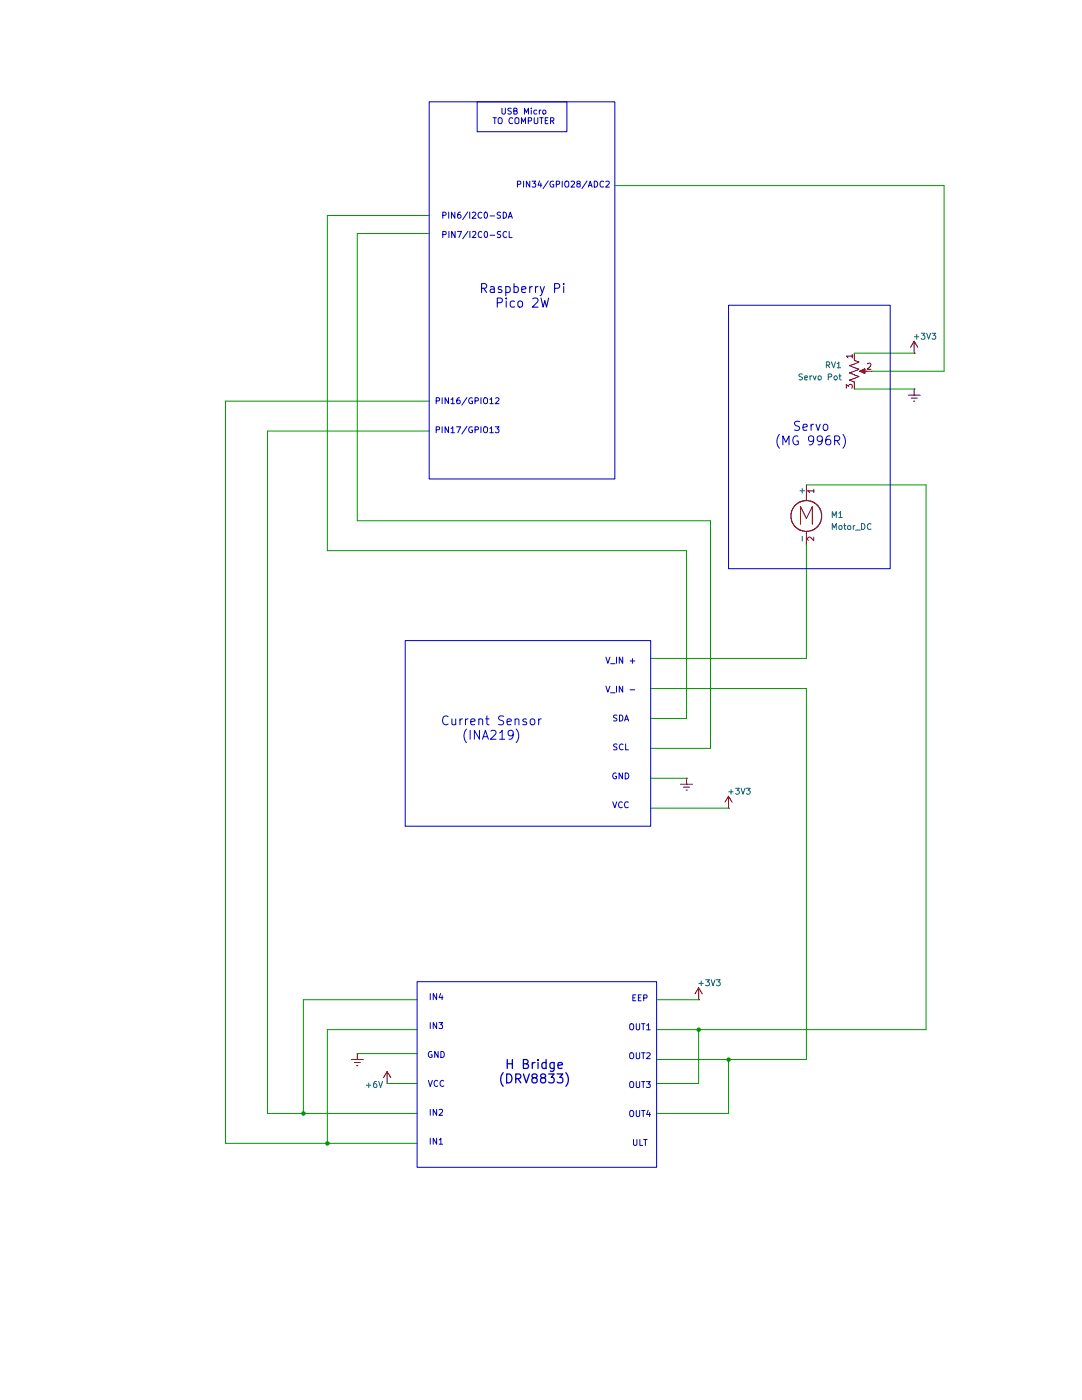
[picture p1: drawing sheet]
(kicad_sch
 (version 20260306)
 (generator "eeschema")
 (generator_version "10.0")
 (paper "A4" portrait)
 (title_block
  (title "HW16_CurrentControl")
  (date "2026-06-09"))
 (lib_symbols
  (symbol "Device:R_Potentiometer_US"
   (pin_names
    (offset 1.016) (hide yes)) (exclude_from_sim no) (in_bom yes) (on_board yes)
   (in_pos_files yes)
   (duplicate_pin_numbers_are_jumpers no)
   (property "Reference" "RV" (at -4.445 0 90) (show_name no) (do_not_autoplace no) (effects (font (size 1.27 1.27))))
   (property "Value" "R_Potentiometer_US" (at -2.54 0 90) (show_name no) (do_not_autoplace no) (effects (font (size 1.27 1.27))))
   (property "Footprint" "" (at 0 0 0) (show_name no) (do_not_autoplace no) (hide yes) (effects (font (size 1.27 1.27))))
   (property "Datasheet" "" (at 0 0 0) (show_name no) (do_not_autoplace no) (hide yes) (effects (font (size 1.27 1.27))))
   (property "Description" "Potentiometer, US symbol" (at 0 0 0) (show_name no) (do_not_autoplace no) (hide yes) (effects (font (size 1.27 1.27))))
   (property "Sim.Device" "R" (at 0 0 0) (show_name no) (do_not_autoplace no) (hide yes) (effects (font (size 1.27 1.27))))
   (property "Sim.Type" "POT" (at 0 0 0) (show_name no) (do_not_autoplace no) (hide yes) (effects (font (size 1.27 1.27))))
   (property "Sim.Pins" "1=r0 2=wiper 3=r1" (at 0 0 0) (show_name no) (do_not_autoplace no) (hide yes) (effects (font (size 1.27 1.27))))
   (symbol "R_Potentiometer_US_0_1"
    (polyline (pts (xy 0 2.54) (xy 0 2.286)) (stroke (width 0) (type default)) (fill (type none)))
    (polyline (pts (xy 0 2.286) (xy 1.016 1.905) (xy 0 1.524) (xy -1.016 1.143) (xy 0 0.762)) (stroke (width 0) (type default)) (fill (type none)))
    (polyline (pts (xy 0 0.762) (xy 1.016 0.381) (xy 0 0) (xy -1.016 -0.381) (xy 0 -0.762)) (stroke (width 0) (type default)) (fill (type none)))
    (polyline (pts (xy 0 -0.762) (xy 1.016 -1.143) (xy 0 -1.524) (xy -1.016 -1.905) (xy 0 -2.286)) (stroke (width 0) (type default)) (fill (type none)))
    (polyline (pts (xy 0 -2.286) (xy 0 -2.54)) (stroke (width 0) (type default)) (fill (type none)))
    (polyline (pts (xy 1.143 0) (xy 2.286 0.508) (xy 2.286 -0.508) (xy 1.143 0)) (stroke (width 0) (type default)) (fill (type outline)))
    (polyline (pts (xy 2.54 0) (xy 1.524 0)) (stroke (width 0) (type default)) (fill (type none))))
   (symbol "R_Potentiometer_US_1_1"
    (pin passive line (at 0 3.81 270) (length 1.27) (name "1" (effects (font (size 1.27 1.27)))) (number "1" (effects (font (size 1.27 1.27)))))
    (pin passive line (at 3.81 0 180) (length 1.27) (name "2" (effects (font (size 1.27 1.27)))) (number "2" (effects (font (size 1.27 1.27)))))
    (pin passive line (at 0 -3.81 90) (length 1.27) (name "3" (effects (font (size 1.27 1.27)))) (number "3" (effects (font (size 1.27 1.27))))))
   (embedded_fonts no))
  (symbol "Motor:Motor_DC"
   (pin_names
    (offset 0)) (exclude_from_sim no) (in_bom yes) (on_board yes)
   (in_pos_files yes)
   (duplicate_pin_numbers_are_jumpers no)
   (property "Reference" "M" (at 2.54 2.54 0) (show_name no) (do_not_autoplace no) (effects (font (size 1.27 1.27)) (justify left)))
   (property "Value" "Motor_DC" (at 2.54 -5.08 0) (show_name no) (do_not_autoplace no) (effects (font (size 1.27 1.27)) (justify left top)))
   (property "Footprint" "" (at 0 -2.286 0) (show_name no) (do_not_autoplace no) (hide yes) (effects (font (size 1.27 1.27))))
   (property "Datasheet" "" (at 0 -2.286 0) (show_name no) (do_not_autoplace no) (hide yes) (effects (font (size 1.27 1.27))))
   (property "Description" "DC Motor" (at 0 0 0) (show_name no) (do_not_autoplace no) (hide yes) (effects (font (size 1.27 1.27))))
   (symbol "Motor_DC_0_0"
    (polyline (pts (xy -1.27 -3.302) (xy -1.27 0.508) (xy 0 -2.032) (xy 1.27 0.508) (xy 1.27 -3.302)) (stroke (width 0) (type default)) (fill (type none))))
   (symbol "Motor_DC_0_1"
    (polyline (pts (xy 0 2.032) (xy 0 2.54)) (stroke (width 0) (type default)) (fill (type none)))
    (polyline (pts (xy 0 1.7272) (xy 0 2.0828)) (stroke (width 0) (type default)) (fill (type none)))
    (circle (center 0 -1.524) (radius 3.2512) (stroke (width 0.254) (type default)) (fill (type none)))
    (polyline (pts (xy 0 -4.7752) (xy 0 -5.1816)) (stroke (width 0) (type default)) (fill (type none)))
    (polyline (pts (xy 0 -7.62) (xy 0 -7.112)) (stroke (width 0) (type default)) (fill (type none))))
   (symbol "Motor_DC_1_1"
    (pin passive line (at 0 5.08 270) (length 2.54) (name "+" (effects (font (size 1.27 1.27)))) (number "1" (effects (font (size 1.27 1.27)))))
    (pin passive line (at 0 -7.62 90) (length 2.54) (name "-" (effects (font (size 1.27 1.27)))) (number "2" (effects (font (size 1.27 1.27))))))
   (embedded_fonts no))
  (symbol "power:+3V3"
   (power global)
   (pin_numbers (hide yes))
   (pin_names
    (offset 0) (hide yes)) (exclude_from_sim no) (in_bom yes) (on_board yes)
   (in_pos_files yes)
   (duplicate_pin_numbers_are_jumpers no)
   (property "Reference" "#PWR" (at 0 -3.81 0) (show_name no) (do_not_autoplace no) (hide yes) (effects (font (size 1.27 1.27))))
   (property "Value" "+3V3" (at 0 3.556 0) (show_name no) (do_not_autoplace no) (effects (font (size 1.27 1.27))))
   (property "Footprint" "" (at 0 0 0) (show_name no) (do_not_autoplace no) (hide yes) (effects (font (size 1.27 1.27))))
   (property "Datasheet" "" (at 0 0 0) (show_name no) (do_not_autoplace no) (hide yes) (effects (font (size 1.27 1.27))))
   (property "Description" "Power symbol creates a global label with name \"+3V3\"" (at 0 0 0) (show_name no) (do_not_autoplace no) (hide yes) (effects (font (size 1.27 1.27))))
   (symbol "+3V3_0_1"
    (polyline (pts (xy -0.762 1.27) (xy 0 2.54)) (stroke (width 0) (type default)) (fill (type none)))
    (polyline (pts (xy 0 2.54) (xy 0.762 1.27)) (stroke (width 0) (type default)) (fill (type none)))
    (polyline (pts (xy 0 0) (xy 0 2.54)) (stroke (width 0) (type default)) (fill (type none))))
   (symbol "+3V3_1_1"
    (pin power_in line (at 0 0 90) (length 0) (name "" (effects (font (size 1.27 1.27)))) (number "1" (effects (font (size 1.27 1.27))))))
   (embedded_fonts no))
  (symbol "power:+6V"
   (power global)
   (pin_numbers (hide yes))
   (pin_names
    (offset 0) (hide yes)) (exclude_from_sim no) (in_bom yes) (on_board yes)
   (in_pos_files yes)
   (duplicate_pin_numbers_are_jumpers no)
   (property "Reference" "#PWR" (at 0 -3.81 0) (show_name no) (do_not_autoplace no) (hide yes) (effects (font (size 1.27 1.27))))
   (property "Value" "+6V" (at 0 3.556 0) (show_name no) (do_not_autoplace no) (effects (font (size 1.27 1.27))))
   (property "Footprint" "" (at 0 0 0) (show_name no) (do_not_autoplace no) (hide yes) (effects (font (size 1.27 1.27))))
   (property "Datasheet" "" (at 0 0 0) (show_name no) (do_not_autoplace no) (hide yes) (effects (font (size 1.27 1.27))))
   (property "Description" "Power symbol creates a global label with name \"+6V\"" (at 0 0 0) (show_name no) (do_not_autoplace no) (hide yes) (effects (font (size 1.27 1.27))))
   (symbol "+6V_0_1"
    (polyline (pts (xy -0.762 1.27) (xy 0 2.54)) (stroke (width 0) (type default)) (fill (type none)))
    (polyline (pts (xy 0 2.54) (xy 0.762 1.27)) (stroke (width 0) (type default)) (fill (type none)))
    (polyline (pts (xy 0 0) (xy 0 2.54)) (stroke (width 0) (type default)) (fill (type none))))
   (symbol "+6V_1_1"
    (pin power_in line (at 0 0 90) (length 0) (name "" (effects (font (size 1.27 1.27)))) (number "1" (effects (font (size 1.27 1.27))))))
   (embedded_fonts no))
  (symbol "power:Earth"
   (power global)
   (pin_numbers (hide yes))
   (pin_names
    (offset 0) (hide yes)) (exclude_from_sim no) (in_bom yes) (on_board yes)
   (in_pos_files yes)
   (duplicate_pin_numbers_are_jumpers no)
   (property "Reference" "#PWR" (at 0 -6.35 0) (show_name no) (do_not_autoplace no) (hide yes) (effects (font (size 1.27 1.27))))
   (property "Value" "Earth" (at 0 -3.81 0) (show_name no) (do_not_autoplace no) (effects (font (size 1.27 1.27))))
   (property "Footprint" "" (at 0 0 0) (show_name no) (do_not_autoplace no) (hide yes) (effects (font (size 1.27 1.27))))
   (property "Datasheet" "" (at 0 0 0) (show_name no) (do_not_autoplace no) (hide yes) (effects (font (size 1.27 1.27))))
   (property "Description" "Power symbol creates a global label with name \"Earth\"" (at 0 0 0) (show_name no) (do_not_autoplace no) (hide yes) (effects (font (size 1.27 1.27))))
   (symbol "Earth_0_1"
    (polyline (pts (xy -0.635 -1.905) (xy 0.635 -1.905)) (stroke (width 0) (type default)) (fill (type none)))
    (polyline (pts (xy -0.127 -2.54) (xy 0.127 -2.54)) (stroke (width 0) (type default)) (fill (type none)))
    (polyline (pts (xy 0 -1.27) (xy 0 0)) (stroke (width 0) (type default)) (fill (type none)))
    (polyline (pts (xy 1.27 -1.27) (xy -1.27 -1.27)) (stroke (width 0) (type default)) (fill (type none))))
   (symbol "Earth_1_1"
    (pin power_in line (at 0 0 270) (length 0) (name "" (effects (font (size 1.27 1.27)))) (number "1" (effects (font (size 1.27 1.27))))))
   (embedded_fonts no)))
 (rectangle
  (start 144.78 64.77)
  (end 179.07 120.65)
  (stroke (width 0) (type default))
  (fill (type none)))
 (rectangle
  (start 81.28 21.59)
  (end 120.65 101.6)
  (stroke (width 0) (type default))
  (fill (type none)))
 (rectangle
  (start 162.56 88.9)
  (end 162.56 88.9)
  (stroke (width 0) (type default))
  (fill (type none)))
 (rectangle
  (start 76.2 135.89)
  (end 128.27 175.26)
  (stroke (width 0) (type default))
  (fill (type none)))
 (rectangle
  (start 78.74 208.28)
  (end 129.54 247.65)
  (stroke (width 0) (type default))
  (fill (type none)))
 (rectangle
  (start 91.44 21.59)
  (end 110.49 27.94)
  (stroke (width 0) (type default))
  (fill (type none)))
 (text "H Bridge\n(DRV8833)\n"
  (exclude_from_sim no)
  (at 103.632 227.584 0)
  (effects (font (size 1.905 1.905) (thickness 0.254)
    (bold yes))))
 (text "Current Sensor\n(INA219)"
  (exclude_from_sim no)
  (at 94.488 154.686 0)
  (effects (font (size 1.905 1.905))))
 (text "PIN16/GPIO12\n\n\nPIN17/GPIO13"
  (exclude_from_sim no)
  (at 89.408 88.392 0)
  (effects (font (size 1.27 1.27))))
 (text "PIN6/I2C0-SDA\n\nPIN7/I2C0-SCL"
  (exclude_from_sim no)
  (at 91.44 48.006 0)
  (effects (font (size 1.27 1.27))))
 (text "EEP\n\n\nOUT1\n\n\nOUT2\n\n\nOUT3\n\n\nOUT4\n\n\nULT"
  (exclude_from_sim no)
  (at 125.984 227.33 0)
  (effects (font (size 1.27 1.27))))
 (text "USB Micro\nTO COMPUTER"
  (exclude_from_sim no)
  (at 101.346 24.892 0)
  (effects (font (size 1.27 1.27))))
 (text "PIN34/GPIO28/ADC2"
  (exclude_from_sim no)
  (at 109.728 39.37 0)
  (effects (font (size 1.27 1.27))))
 (text "Servo\n(MG 996R)"
  (exclude_from_sim no)
  (at 162.306 92.202 0)
  (effects (font (size 1.905 1.905))))
 (text "V_IN +\n\n\nV_IN -\n\n\nSDA\n\n\nSCL\n\n\nGND\n\n\nVCC"
  (exclude_from_sim no)
  (at 121.92 155.702 0)
  (effects (font (size 1.27 1.27))))
 (text "Raspberry Pi\nPico 2W"
  (exclude_from_sim no)
  (at 101.092 62.992 0)
  (effects (font (size 1.905 1.905) (thickness 0.2381))))
 (text "IN4\n\n\nIN3\n\n\nGND\n\n\nVCC\n\n\nIN2\n\n\nIN1"
  (exclude_from_sim no)
  (at 82.804 227.076 0)
  (effects (font (size 1.27 1.27))))
 (junction
  (at 144.78 224.79)
  (diameter 0)
  (color 0 0 0 0))
 (junction
  (at 54.61 236.22)
  (diameter 0)
  (color 0 0 0 0))
 (junction
  (at 59.69 242.57)
  (diameter 0)
  (color 0 0 0 0))
 (junction
  (at 138.43 218.44)
  (diameter 0)
  (color 0 0 0 0))
 (wire
  (pts (xy 38.1 242.57) (xy 59.69 242.57))
  (stroke (width 0) (type default)))
 (wire
  (pts (xy 175.26 78.74) (xy 190.5 78.74))
  (stroke (width 0) (type default)))
 (wire
  (pts (xy 135.89 116.84) (xy 135.89 152.4))
  (stroke (width 0) (type default)))
 (wire
  (pts (xy 120.65 39.37) (xy 190.5 39.37))
  (stroke (width 0) (type default)))
 (wire
  (pts (xy 128.27 139.7) (xy 161.29 139.7))
  (stroke (width 0) (type default)))
 (wire
  (pts (xy 38.1 85.09) (xy 38.1 242.57))
  (stroke (width 0) (type default)))
 (wire
  (pts (xy 128.27 152.4) (xy 135.89 152.4))
  (stroke (width 0) (type default)))
 (wire
  (pts (xy 66.04 110.49) (xy 140.97 110.49))
  (stroke (width 0) (type default)))
 (wire
  (pts (xy 81.28 45.72) (xy 59.69 45.72))
  (stroke (width 0) (type default)))
 (wire
  (pts (xy 78.74 218.44) (xy 59.69 218.44))
  (stroke (width 0) (type default)))
 (wire
  (pts (xy 186.69 102.87) (xy 186.69 218.44))
  (stroke (width 0) (type default)))
 (wire
  (pts (xy 184.15 74.93) (xy 171.45 74.93))
  (stroke (width 0) (type default)))
 (wire
  (pts (xy 138.43 218.44) (xy 186.69 218.44))
  (stroke (width 0) (type default)))
 (wire
  (pts (xy 186.69 102.87) (xy 161.29 102.87))
  (stroke (width 0) (type default)))
 (wire
  (pts (xy 128.27 171.45) (xy 144.78 171.45))
  (stroke (width 0) (type default)))
 (wire
  (pts (xy 72.39 229.87) (xy 78.74 229.87))
  (stroke (width 0) (type default)))
 (wire
  (pts (xy 59.69 242.57) (xy 78.74 242.57))
  (stroke (width 0) (type default)))
 (wire
  (pts (xy 129.54 236.22) (xy 144.78 236.22))
  (stroke (width 0) (type default)))
 (wire
  (pts (xy 138.43 218.44) (xy 138.43 229.87))
  (stroke (width 0) (type default)))
 (wire
  (pts (xy 140.97 110.49) (xy 140.97 158.75))
  (stroke (width 0) (type default)))
 (wire
  (pts (xy 54.61 212.09) (xy 54.61 236.22))
  (stroke (width 0) (type default)))
 (wire
  (pts (xy 78.74 212.09) (xy 54.61 212.09))
  (stroke (width 0) (type default)))
 (wire
  (pts (xy 46.99 91.44) (xy 46.99 236.22))
  (stroke (width 0) (type default)))
 (wire
  (pts (xy 129.54 212.09) (xy 138.43 212.09))
  (stroke (width 0) (type default)))
 (wire
  (pts (xy 129.54 229.87) (xy 138.43 229.87))
  (stroke (width 0) (type default)))
 (wire
  (pts (xy 128.27 158.75) (xy 140.97 158.75))
  (stroke (width 0) (type default)))
 (wire
  (pts (xy 59.69 45.72) (xy 59.69 116.84))
  (stroke (width 0) (type default)))
 (wire
  (pts (xy 128.27 165.1) (xy 135.89 165.1))
  (stroke (width 0) (type default)))
 (wire
  (pts (xy 190.5 39.37) (xy 190.5 78.74))
  (stroke (width 0) (type default)))
 (wire
  (pts (xy 46.99 236.22) (xy 54.61 236.22))
  (stroke (width 0) (type default)))
 (wire
  (pts (xy 66.04 223.52) (xy 78.74 223.52))
  (stroke (width 0) (type default)))
 (wire
  (pts (xy 161.29 139.7) (xy 161.29 115.57))
  (stroke (width 0) (type default)))
 (wire
  (pts (xy 129.54 224.79) (xy 144.78 224.79))
  (stroke (width 0) (type default)))
 (wire
  (pts (xy 59.69 116.84) (xy 135.89 116.84))
  (stroke (width 0) (type default)))
 (wire
  (pts (xy 184.15 82.55) (xy 171.45 82.55))
  (stroke (width 0) (type default)))
 (wire
  (pts (xy 54.61 236.22) (xy 78.74 236.22))
  (stroke (width 0) (type default)))
 (wire
  (pts (xy 161.29 146.05) (xy 161.29 224.79))
  (stroke (width 0) (type default)))
 (wire
  (pts (xy 59.69 218.44) (xy 59.69 242.57))
  (stroke (width 0) (type default)))
 (wire
  (pts (xy 81.28 91.44) (xy 46.99 91.44))
  (stroke (width 0) (type default)))
 (wire
  (pts (xy 144.78 224.79) (xy 161.29 224.79))
  (stroke (width 0) (type default)))
 (wire
  (pts (xy 128.27 146.05) (xy 161.29 146.05))
  (stroke (width 0) (type default)))
 (wire
  (pts (xy 144.78 236.22) (xy 144.78 224.79))
  (stroke (width 0) (type default)))
 (wire
  (pts (xy 129.54 218.44) (xy 138.43 218.44))
  (stroke (width 0) (type default)))
 (wire
  (pts (xy 81.28 49.53) (xy 66.04 49.53))
  (stroke (width 0) (type default)))
 (wire
  (pts (xy 66.04 49.53) (xy 66.04 110.49))
  (stroke (width 0) (type default)))
 (wire
  (pts (xy 81.28 85.09) (xy 38.1 85.09))
  (stroke (width 0) (type default)))
 (symbol
  (lib_id "power:+3V3")
  (at 138.43 212.09 0)
  (unit 1)
  (body_style 1)
  (exclude_from_sim no)
  (in_bom yes)
  (on_board yes)
  (in_pos_files yes)
  (dnp no)
  (property "Reference" "#PWR03" (at 138.43 215.9 0) (hide yes) (show_name no) (do_not_autoplace no) (effects (font (size 1.27 1.27))))
  (property "Value" "+3V3" (at 140.716 208.534 0) (show_name no) (do_not_autoplace no) (effects (font (size 1.27 1.27))))
  (property "Footprint" "" (at 138.43 212.09 0) (hide yes) (show_name no) (do_not_autoplace no) (effects (font (size 1.27 1.27))))
  (property "Datasheet" "" (at 138.43 212.09 0) (hide yes) (show_name no) (do_not_autoplace no) (effects (font (size 1.27 1.27))))
  (property "Description" "Power symbol creates a global label with name \"+3V3\"" (at 138.43 212.09 0) (hide yes) (show_name no) (do_not_autoplace no) (effects (font (size 1.27 1.27))))
  (pin "1"))
 (symbol
  (lib_id "power:+3V3")
  (at 144.78 171.45 0)
  (unit 1)
  (body_style 1)
  (exclude_from_sim no)
  (in_bom yes)
  (on_board yes)
  (in_pos_files yes)
  (dnp no)
  (property "Reference" "#PWR06" (at 144.78 175.26 0) (hide yes) (show_name no) (do_not_autoplace no) (effects (font (size 1.27 1.27))))
  (property "Value" "+3V3" (at 147.066 167.894 0) (show_name no) (do_not_autoplace no) (effects (font (size 1.27 1.27))))
  (property "Footprint" "" (at 144.78 171.45 0) (hide yes) (show_name no) (do_not_autoplace no) (effects (font (size 1.27 1.27))))
  (property "Datasheet" "" (at 144.78 171.45 0) (hide yes) (show_name no) (do_not_autoplace no) (effects (font (size 1.27 1.27))))
  (property "Description" "Power symbol creates a global label with name \"+3V3\"" (at 144.78 171.45 0) (hide yes) (show_name no) (do_not_autoplace no) (effects (font (size 1.27 1.27))))
  (pin "1"))
 (symbol
  (lib_id "Device:R_Potentiometer_US")
  (at 171.45 78.74 0)
  (unit 1)
  (body_style 1)
  (exclude_from_sim no)
  (in_bom yes)
  (on_board yes)
  (in_pos_files yes)
  (dnp no)
  (fields_autoplaced yes)
  (property "Reference" "RV1" (at 168.91 77.4699 0) (show_name no) (do_not_autoplace no) (effects (font (size 1.27 1.27)) (justify right)))
  (property "Value" "Servo Pot" (at 168.91 80.0099 0) (show_name no) (do_not_autoplace no) (effects (font (size 1.27 1.27)) (justify right)))
  (property "Footprint" "" (at 171.45 78.74 0) (hide yes) (show_name no) (do_not_autoplace no) (effects (font (size 1.27 1.27))))
  (property "Datasheet" "" (at 171.45 78.74 0) (hide yes) (show_name no) (do_not_autoplace no) (effects (font (size 1.27 1.27))))
  (property "Description" "Potentiometer, US symbol" (at 171.45 78.74 0) (hide yes) (show_name no) (do_not_autoplace no) (effects (font (size 1.27 1.27))))
  (property "Sim.Device" "R" (at 171.45 78.74 0) (hide yes) (show_name no) (do_not_autoplace no) (effects (font (size 1.27 1.27))))
  (property "Sim.Type" "POT" (at 171.45 78.74 0) (hide yes) (show_name no) (do_not_autoplace no) (effects (font (size 1.27 1.27))))
  (property "Sim.Pins" "1=r0 2=wiper 3=r1" (at 171.45 78.74 0) (hide yes) (show_name no) (do_not_autoplace no) (effects (font (size 1.27 1.27))))
  (pin "1")
  (pin "3")
  (pin "2"))
 (symbol
  (lib_id "power:+6V")
  (at 72.39 229.87 0)
  (unit 1)
  (body_style 1)
  (exclude_from_sim no)
  (in_bom yes)
  (on_board yes)
  (in_pos_files yes)
  (dnp no)
  (property "Reference" "#PWR05" (at 72.39 233.68 0) (hide yes) (show_name no) (do_not_autoplace no) (effects (font (size 1.27 1.27))))
  (property "Value" "+6V" (at 69.596 230.124 0) (show_name no) (do_not_autoplace no) (effects (font (size 1.27 1.27))))
  (property "Footprint" "" (at 72.39 229.87 0) (hide yes) (show_name no) (do_not_autoplace no) (effects (font (size 1.27 1.27))))
  (property "Datasheet" "" (at 72.39 229.87 0) (hide yes) (show_name no) (do_not_autoplace no) (effects (font (size 1.27 1.27))))
  (property "Description" "Power symbol creates a global label with name \"+6V\"" (at 72.39 229.87 0) (hide yes) (show_name no) (do_not_autoplace no) (effects (font (size 1.27 1.27))))
  (pin "1"))
 (symbol
  (lib_id "Motor:Motor_DC")
  (at 161.29 107.95 0)
  (unit 1)
  (body_style 1)
  (exclude_from_sim no)
  (in_bom yes)
  (on_board yes)
  (in_pos_files yes)
  (dnp no)
  (fields_autoplaced yes)
  (property "Reference" "M1" (at 166.37 109.2199 0) (show_name no) (do_not_autoplace no) (effects (font (size 1.27 1.27)) (justify left)))
  (property "Value" "Motor_DC" (at 166.37 111.7599 0) (show_name no) (do_not_autoplace no) (effects (font (size 1.27 1.27)) (justify left)))
  (property "Footprint" "" (at 161.29 110.236 0) (hide yes) (show_name no) (do_not_autoplace no) (effects (font (size 1.27 1.27))))
  (property "Datasheet" "" (at 161.29 110.236 0) (hide yes) (show_name no) (do_not_autoplace no) (effects (font (size 1.27 1.27))))
  (property "Description" "DC Motor" (at 161.29 107.95 0) (hide yes) (show_name no) (do_not_autoplace no) (effects (font (size 1.27 1.27))))
  (pin "1")
  (pin "2"))
 (symbol
  (lib_id "power:Earth")
  (at 135.89 165.1 0)
  (unit 1)
  (body_style 1)
  (exclude_from_sim no)
  (in_bom yes)
  (on_board yes)
  (in_pos_files yes)
  (dnp no)
  (fields_autoplaced yes)
  (property "Reference" "#PWR07" (at 135.89 171.45 0) (hide yes) (show_name no) (do_not_autoplace no) (effects (font (size 1.27 1.27))))
  (property "Value" "Earth" (at 135.89 170.18 0) (hide yes) (show_name no) (do_not_autoplace no) (effects (font (size 1.27 1.27))))
  (property "Footprint" "" (at 135.89 165.1 0) (hide yes) (show_name no) (do_not_autoplace no) (effects (font (size 1.27 1.27))))
  (property "Datasheet" "" (at 135.89 165.1 0) (hide yes) (show_name no) (do_not_autoplace no) (effects (font (size 1.27 1.27))))
  (property "Description" "Power symbol creates a global label with name \"Earth\"" (at 135.89 165.1 0) (hide yes) (show_name no) (do_not_autoplace no) (effects (font (size 1.27 1.27))))
  (pin "1"))
 (symbol
  (lib_id "power:Earth")
  (at 66.04 223.52 0)
  (unit 1)
  (body_style 1)
  (exclude_from_sim no)
  (in_bom yes)
  (on_board yes)
  (in_pos_files yes)
  (dnp no)
  (fields_autoplaced yes)
  (property "Reference" "#PWR04" (at 66.04 229.87 0) (hide yes) (show_name no) (do_not_autoplace no) (effects (font (size 1.27 1.27))))
  (property "Value" "Earth" (at 66.04 228.6 0) (hide yes) (show_name no) (do_not_autoplace no) (effects (font (size 1.27 1.27))))
  (property "Footprint" "" (at 66.04 223.52 0) (hide yes) (show_name no) (do_not_autoplace no) (effects (font (size 1.27 1.27))))
  (property "Datasheet" "" (at 66.04 223.52 0) (hide yes) (show_name no) (do_not_autoplace no) (effects (font (size 1.27 1.27))))
  (property "Description" "Power symbol creates a global label with name \"Earth\"" (at 66.04 223.52 0) (hide yes) (show_name no) (do_not_autoplace no) (effects (font (size 1.27 1.27))))
  (pin "1"))
 (symbol
  (lib_id "power:+3V3")
  (at 184.15 74.93 0)
  (unit 1)
  (body_style 1)
  (exclude_from_sim no)
  (in_bom yes)
  (on_board yes)
  (in_pos_files yes)
  (dnp no)
  (property "Reference" "#PWR02" (at 184.15 78.74 0) (hide yes) (show_name no) (do_not_autoplace no) (effects (font (size 1.27 1.27))))
  (property "Value" "+3V3" (at 186.436 71.374 0) (show_name no) (do_not_autoplace no) (effects (font (size 1.27 1.27))))
  (property "Footprint" "" (at 184.15 74.93 0) (hide yes) (show_name no) (do_not_autoplace no) (effects (font (size 1.27 1.27))))
  (property "Datasheet" "" (at 184.15 74.93 0) (hide yes) (show_name no) (do_not_autoplace no) (effects (font (size 1.27 1.27))))
  (property "Description" "Power symbol creates a global label with name \"+3V3\"" (at 184.15 74.93 0) (hide yes) (show_name no) (do_not_autoplace no) (effects (font (size 1.27 1.27))))
  (pin "1"))
 (symbol
  (lib_id "power:Earth")
  (at 184.15 82.55 0)
  (unit 1)
  (body_style 1)
  (exclude_from_sim no)
  (in_bom yes)
  (on_board yes)
  (in_pos_files yes)
  (dnp no)
  (fields_autoplaced yes)
  (property "Reference" "#PWR01" (at 184.15 88.9 0) (hide yes) (show_name no) (do_not_autoplace no) (effects (font (size 1.27 1.27))))
  (property "Value" "Earth" (at 184.15 87.63 0) (hide yes) (show_name no) (do_not_autoplace no) (effects (font (size 1.27 1.27))))
  (property "Footprint" "" (at 184.15 82.55 0) (hide yes) (show_name no) (do_not_autoplace no) (effects (font (size 1.27 1.27))))
  (property "Datasheet" "" (at 184.15 82.55 0) (hide yes) (show_name no) (do_not_autoplace no) (effects (font (size 1.27 1.27))))
  (property "Description" "Power symbol creates a global label with name \"Earth\"" (at 184.15 82.55 0) (hide yes) (show_name no) (do_not_autoplace no) (effects (font (size 1.27 1.27))))
  (pin "1"))
 (sheet_instances
  (path ""
   (page "1")))
 (embedded_fonts no))
